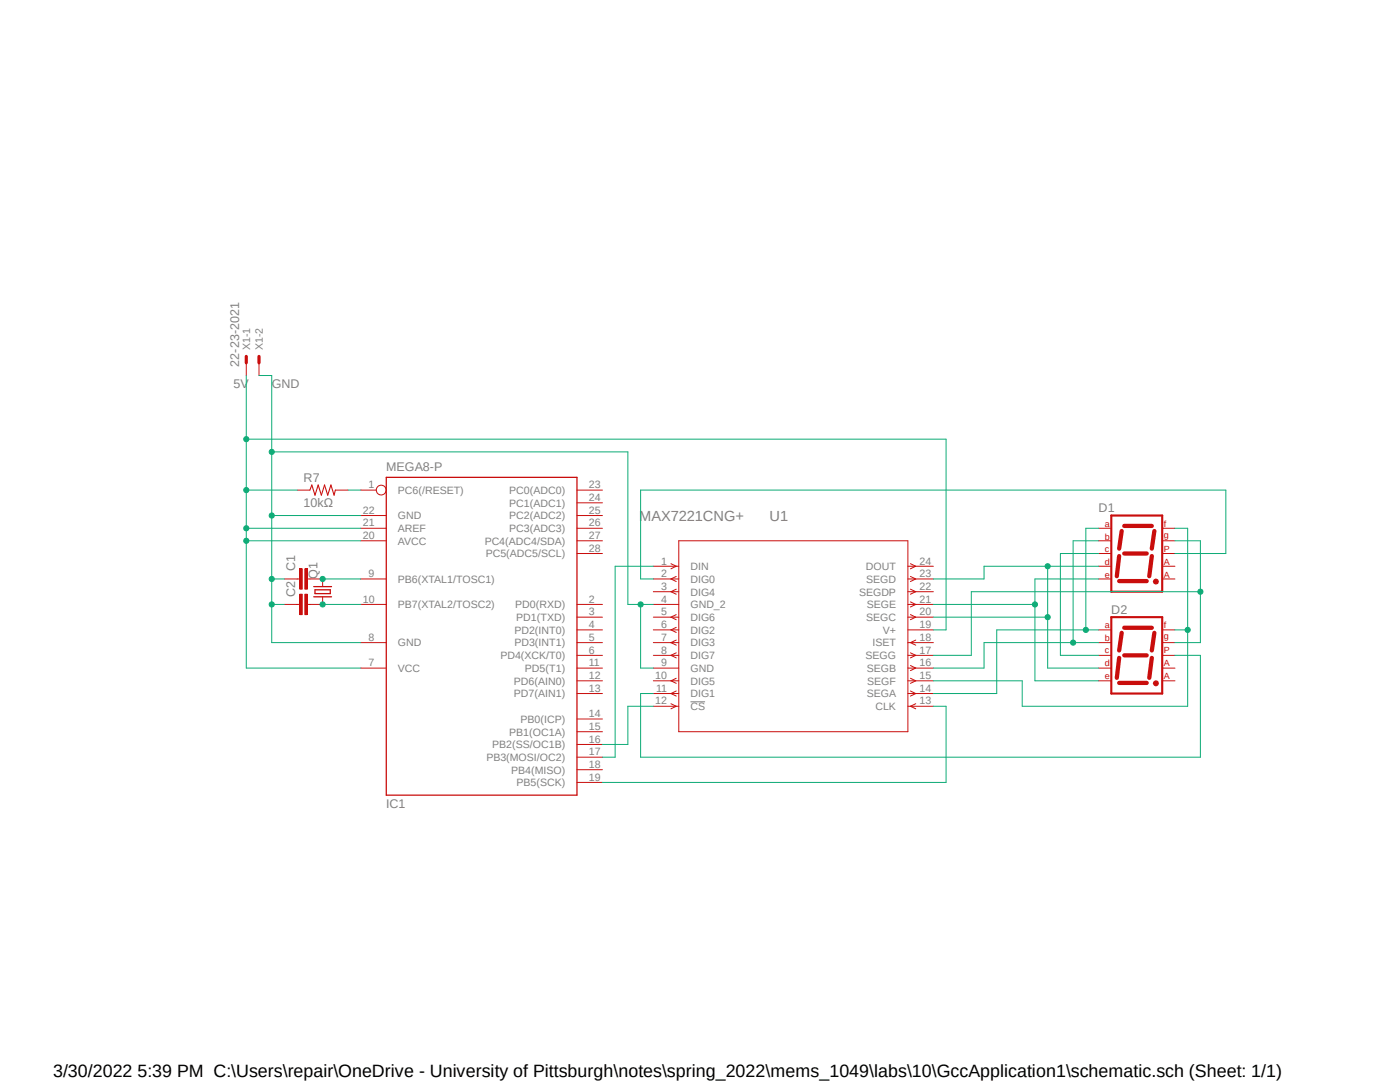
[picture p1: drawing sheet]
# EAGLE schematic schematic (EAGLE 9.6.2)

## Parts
C1  C2,5-3  [C2.5-3]
C2  C2,5-3  [C2.5-3]
D1  7SEG-CA  [7SEG-13]
D2  7SEG-CA  [7SEG-13]
IC1  MEGA8-P  [DIL28-3]
Q1  CRYSTALHC18U-V  [HC18U-V]
R7  10kΩ  R-US_0204/2V  [0204V]
U1  MAX7221CNG+  [21-0043D_24_MXM]
X1  22-23-2021  [22-23-2021]

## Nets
5V: IC1.7(VCC) IC1.20(AVCC) IC1.21(AREF) R7.1 U1.19(V+) X1.1
GND: C1.1 C2.1 IC1.8(GND) IC1.22(GND) U1.4(GND_2) U1.9(GND) X1.2
N$1: D1.7(A) D2.7(A) U1.14(SEGA)
N$2: D1.9(F) D2.9(F) U1.15(SEGF)
N$3: D1.6(B) D2.6(B) U1.16(SEGB)
N$4: D1.4(C) D2.4(C)
N$5: D1.2(D) D2.2(D) U1.20(SEGC) U1.23(SEGD)
N$6: D1.10(G) D2.10(G) U1.17(SEGG)
N$7: D1.1(E) D2.1(E) U1.21(SEGE)
N$8: D1.5(DP) U1.2(DIG0)
N$9: D2.5(DP) U1.11(DIG1)
N$11: IC1.19(PB5(SCK)) U1.13(CLK)
N$12: IC1.16(PB2(SS/OC1B)) U1.12(!CS)
N$13: IC1.17(PB3(MOSI/OC2)) U1.1(DIN)
N$14: IC1.1(PC6(/RESET)) R7.2
N$15: C1.2 IC1.9(PB6(XTAL1/TOSC1)) Q1.2
N$16: C2.2 IC1.10(PB7(XTAL2/TOSC2)) Q1.1
Unconnected: D1.3(CA1) D1.8(CA2) D2.3(CA1) D2.8(CA2) IC1.2(PD0(RXD)) IC1.3(PD1(TXD)) IC1.4(PD2(INT0)) IC1.5(PD3(INT1)) IC1.6(PD4(XCK/T0)) IC1.11(PD5(T1)) IC1.12(PD6(AIN0)) IC1.13(PD7(AIN1)) IC1.14(PB0(ICP)) IC1.15(PB1(OC1A)) IC1.18(PB4(MISO)) IC1.23(PC0(ADC0)) IC1.24(PC1(ADC1)) IC1.25(PC2(ADC2)) IC1.26(PC3(ADC3)) IC1.27(PC4(ADC4/SDA)) IC1.28(PC5(ADC5/SCL)) U1.3(DIG4) U1.5(DIG6) U1.6(DIG2) U1.7(DIG3) U1.8(DIG7) U1.10(DIG5) U1.18(ISET) U1.22(SEGDP) U1.24(DOUT)

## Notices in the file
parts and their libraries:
maxim: COPYRIGHT: Copyright (C) 2022 Ultra Librarian. All rights reserved.
